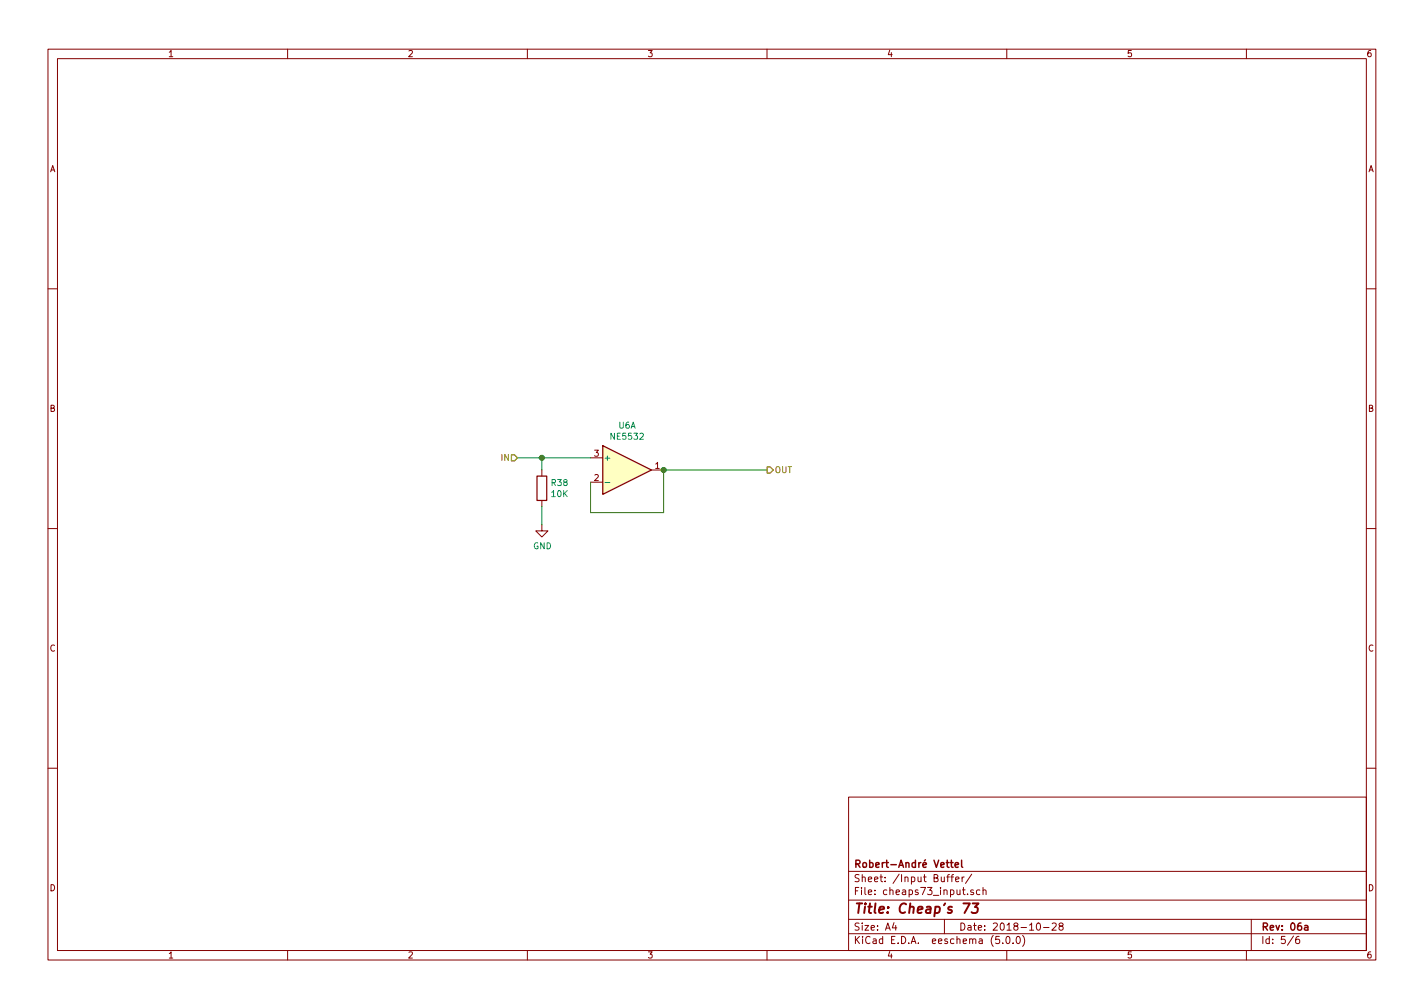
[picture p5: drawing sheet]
EESchema Schematic File Version 4
EELAYER 26 0
EELAYER END
$Descr A4 11693 8268
encoding utf-8
Sheet 5 6
Title "Cheap's 73"
Date "2018-10-28"
Rev "06a"
Comp "Robert-André Vettel"
Comment1 ""
Comment2 ""
Comment3 ""
Comment4 ""
$EndDescr
$Comp
L Amplifier_Operational:NE5532 U6
U 1 1
P 5150 3850
F 0 "U6" H 5150 4217 50  0000 C CNN
F 1 "NE5532" H 5150 4126 50  0000 C CNN
F 2 "" H 5150 3850 50  0001 C CNN
F 3 "http://www.ti.com/lit/ds/symlink/ne5532.pdf" H 5150 3850 50  0001 C CNN
	1    5150 3850
	1    0    0    -1  
$EndComp
Wire Wire Line
	4250 3750 4450 3750
Wire Wire Line
	5450 3850 6300 3850
Wire Wire Line
	4850 3950 4850 4200
Wire Wire Line
	4850 4200 5450 4200
Wire Wire Line
	5450 4200 5450 3850
Connection ~ 5450 3850
$Comp
L Device:R R38
U 1 1
P 4450 4000
F 0 "R38" H 4520 4046 50  0000 L CNN
F 1 "10K" H 4520 3955 50  0000 L CNN
F 2 "" V 4380 4000 50  0001 C CNN
F 3 "~" H 4450 4000 50  0001 C CNN
	1    4450 4000
	1    0    0    -1  
$EndComp
$Comp
L power:GND #PWR07
U 1 1
P 4450 4300
F 0 "#PWR07" H 4450 4050 50  0001 C CNN
F 1 "GND" H 4455 4127 50  0000 C CNN
F 2 "" H 4450 4300 50  0001 C CNN
F 3 "" H 4450 4300 50  0001 C CNN
	1    4450 4300
	1    0    0    -1  
$EndComp
Wire Wire Line
	4450 3850 4450 3750
Connection ~ 4450 3750
Wire Wire Line
	4450 3750 4850 3750
Wire Wire Line
	4450 4300 4450 4150
Text HLabel 4250 3750 0    50   Input ~ 0
IN
Text HLabel 6300 3850 2    50   Output ~ 0
OUT
$EndSCHEMATC
